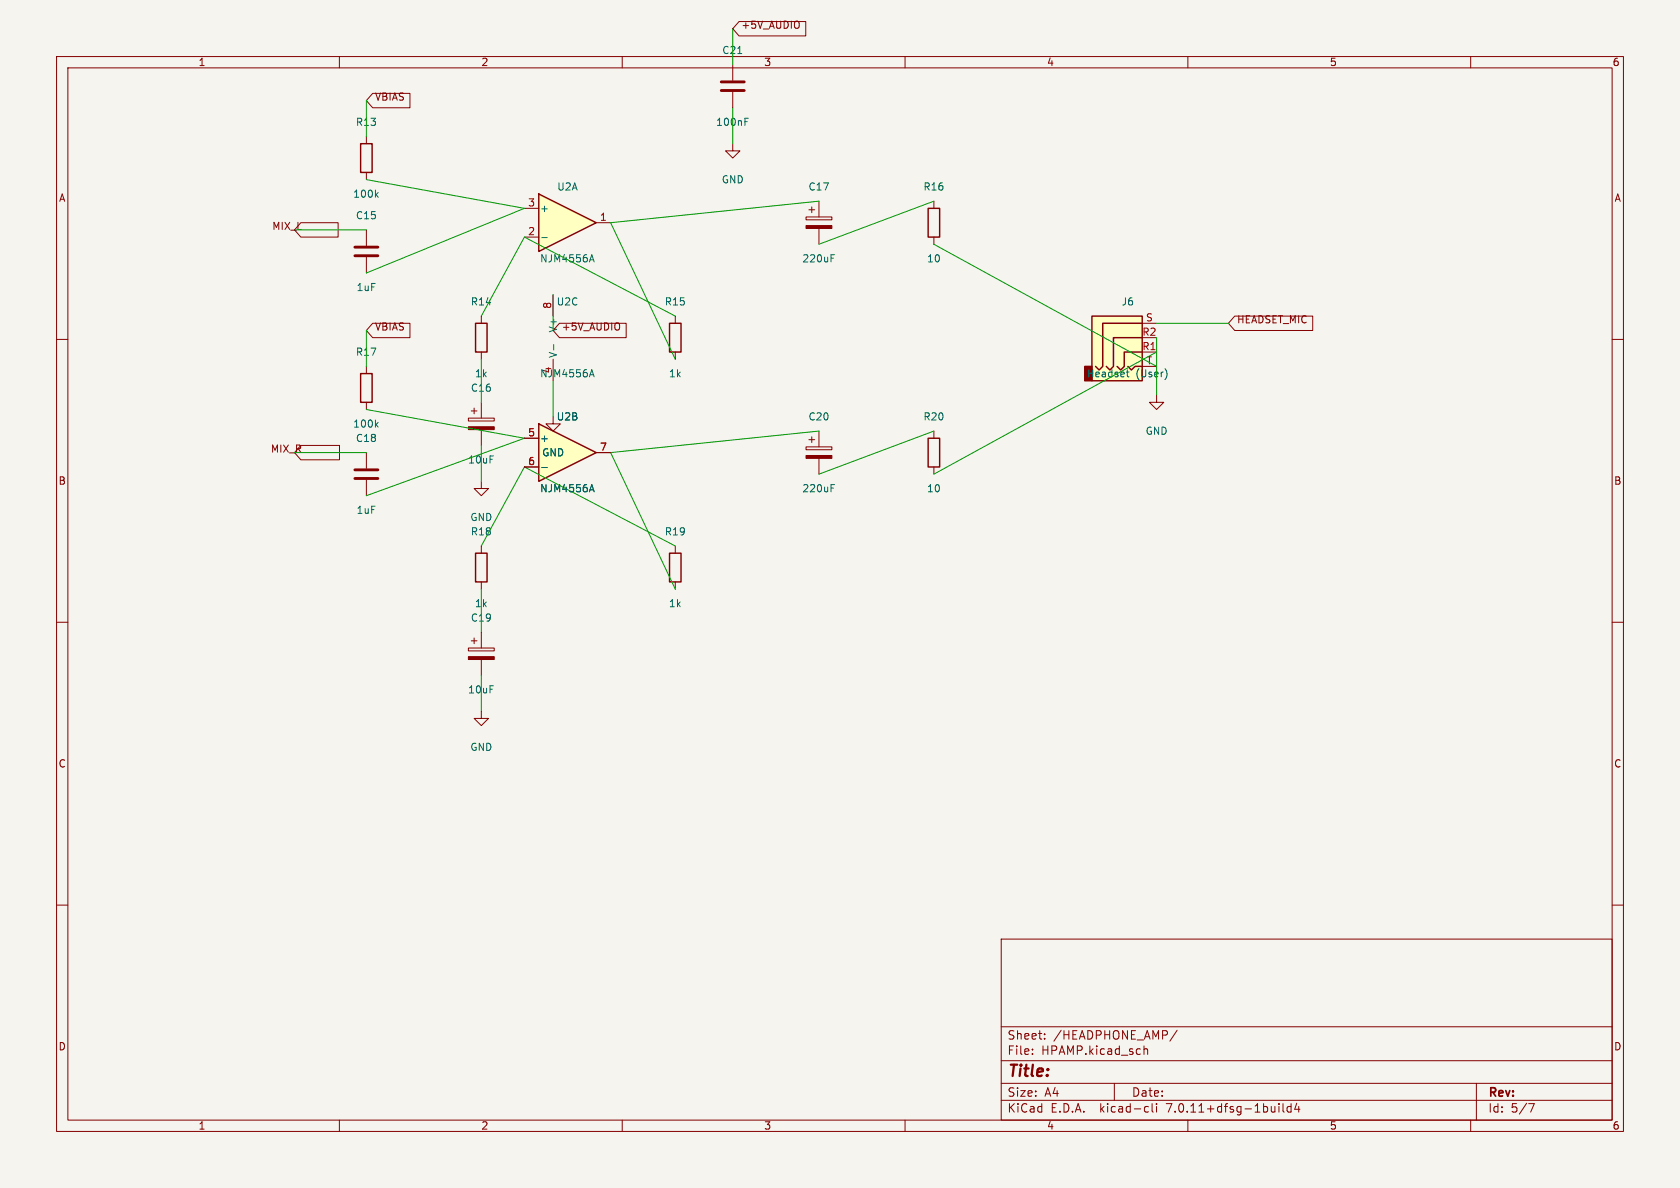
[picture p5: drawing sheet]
(kicad_sch (version 20230121) (generator eeschema)

 (paper "A4")

 (lib_symbols
  (symbol "Amplifier_Operational:LM2904" (pin_names (offset 0.127)) (in_bom yes) (on_board yes)
   (property "Reference" "U" (at 0 5.08 0) (effects (font (size 1.27 1.27)) (justify left)))
   (property "Value" "LM2904" (at 0 -5.08 0) (effects (font (size 1.27 1.27)) (justify left)))
   (property "Footprint" "" (at 0 0 0) (effects (font (size 1.27 1.27)) hide))
   (property "Datasheet" "http://www.ti.com/lit/ds/symlink/lm358.pdf" (at 0 0 0) (effects (font (size 1.27 1.27)) hide))
   (property "ki_locked" "" (at 0 0 0) (effects (font (size 1.27 1.27))))
   (symbol "LM2904_1_1"
    (polyline (pts (xy -5.08 5.08) (xy 5.08 0) (xy -5.08 -5.08) (xy -5.08 5.08)) (stroke (width 0.254) (type default)) (fill (type background)))
    (pin output line (at 7.62 0 180) (length 2.54) (name "~" (effects (font (size 1.27 1.27)))) (number "1" (effects (font (size 1.27 1.27)))))
    (pin input line (at -7.62 -2.54 0) (length 2.54) (name "-" (effects (font (size 1.27 1.27)))) (number "2" (effects (font (size 1.27 1.27)))))
    (pin input line (at -7.62 2.54 0) (length 2.54) (name "+" (effects (font (size 1.27 1.27)))) (number "3" (effects (font (size 1.27 1.27))))))
   (symbol "LM2904_2_1"
    (polyline (pts (xy -5.08 5.08) (xy 5.08 0) (xy -5.08 -5.08) (xy -5.08 5.08)) (stroke (width 0.254) (type default)) (fill (type background)))
    (pin input line (at -7.62 2.54 0) (length 2.54) (name "+" (effects (font (size 1.27 1.27)))) (number "5" (effects (font (size 1.27 1.27)))))
    (pin input line (at -7.62 -2.54 0) (length 2.54) (name "-" (effects (font (size 1.27 1.27)))) (number "6" (effects (font (size 1.27 1.27)))))
    (pin output line (at 7.62 0 180) (length 2.54) (name "~" (effects (font (size 1.27 1.27)))) (number "7" (effects (font (size 1.27 1.27))))))
   (symbol "LM2904_3_1"
    (pin power_in line (at -2.54 -7.62 90) (length 3.81) (name "V-" (effects (font (size 1.27 1.27)))) (number "4" (effects (font (size 1.27 1.27)))))
    (pin power_in line (at -2.54 7.62 270) (length 3.81) (name "V+" (effects (font (size 1.27 1.27)))) (number "8" (effects (font (size 1.27 1.27)))))))
  (symbol "Connector_Audio:AudioJack4" (in_bom yes) (on_board yes)
   (property "Reference" "J" (at 0 8.89 0) (effects (font (size 1.27 1.27))))
   (property "Value" "AudioJack4" (at 0 6.35 0) (effects (font (size 1.27 1.27))))
   (property "Footprint" "" (at 0 0 0) (effects (font (size 1.27 1.27)) hide))
   (property "Datasheet" "~" (at 0 0 0) (effects (font (size 1.27 1.27)) hide))
   (symbol "AudioJack4_0_1"
    (rectangle (start -6.35 -5.08) (end -7.62 -7.62) (stroke (width 0.254) (type default)) (fill (type outline)))
    (polyline (pts (xy 0 -5.08) (xy 0.635 -5.715) (xy 1.27 -5.08) (xy 2.54 -5.08)) (stroke (width 0.254) (type default)) (fill (type none)))
    (polyline (pts (xy -5.715 -5.08) (xy -5.08 -5.715) (xy -4.445 -5.08) (xy -4.445 2.54) (xy 2.54 2.54)) (stroke (width 0.254) (type default)) (fill (type none)))
    (polyline (pts (xy -1.905 -5.08) (xy -1.27 -5.715) (xy -0.635 -5.08) (xy -0.635 -2.54) (xy 2.54 -2.54)) (stroke (width 0.254) (type default)) (fill (type none)))
    (polyline (pts (xy 2.54 0) (xy -2.54 0) (xy -2.54 -5.08) (xy -3.175 -5.715) (xy -3.81 -5.08)) (stroke (width 0.254) (type default)) (fill (type none)))
    (rectangle (start 2.54 3.81) (end -6.35 -7.62) (stroke (width 0.254) (type default)) (fill (type background))))
   (symbol "AudioJack4_1_1"
    (pin passive line (at 5.08 -2.54 180) (length 2.54) (name "~" (effects (font (size 1.27 1.27)))) (number "R1" (effects (font (size 1.27 1.27)))))
    (pin passive line (at 5.08 0 180) (length 2.54) (name "~" (effects (font (size 1.27 1.27)))) (number "R2" (effects (font (size 1.27 1.27)))))
    (pin passive line (at 5.08 2.54 180) (length 2.54) (name "~" (effects (font (size 1.27 1.27)))) (number "S" (effects (font (size 1.27 1.27)))))
    (pin passive line (at 5.08 -5.08 180) (length 2.54) (name "~" (effects (font (size 1.27 1.27)))) (number "T" (effects (font (size 1.27 1.27)))))))
  (symbol "Device:C" (pin_numbers hide) (pin_names (offset 0.254)) (in_bom yes) (on_board yes)
   (property "Reference" "C" (at 0.635 2.54 0) (effects (font (size 1.27 1.27)) (justify left)))
   (property "Value" "C" (at 0.635 -2.54 0) (effects (font (size 1.27 1.27)) (justify left)))
   (property "Footprint" "" (at 0.9652 -3.81 0) (effects (font (size 1.27 1.27)) hide))
   (property "Datasheet" "~" (at 0 0 0) (effects (font (size 1.27 1.27)) hide))
   (symbol "C_0_1"
    (polyline (pts (xy -2.032 -0.762) (xy 2.032 -0.762)) (stroke (width 0.508) (type default)) (fill (type none)))
    (polyline (pts (xy -2.032 0.762) (xy 2.032 0.762)) (stroke (width 0.508) (type default)) (fill (type none))))
   (symbol "C_1_1"
    (pin passive line (at 0 3.81 270) (length 2.794) (name "~" (effects (font (size 1.27 1.27)))) (number "1" (effects (font (size 1.27 1.27)))))
    (pin passive line (at 0 -3.81 90) (length 2.794) (name "~" (effects (font (size 1.27 1.27)))) (number "2" (effects (font (size 1.27 1.27)))))))
  (symbol "Device:C_Polarized" (pin_numbers hide) (pin_names (offset 0.254)) (in_bom yes) (on_board yes)
   (property "Reference" "C" (at 0.635 2.54 0) (effects (font (size 1.27 1.27)) (justify left)))
   (property "Value" "C_Polarized" (at 0.635 -2.54 0) (effects (font (size 1.27 1.27)) (justify left)))
   (property "Footprint" "" (at 0.9652 -3.81 0) (effects (font (size 1.27 1.27)) hide))
   (property "Datasheet" "~" (at 0 0 0) (effects (font (size 1.27 1.27)) hide))
   (symbol "C_Polarized_0_1"
    (rectangle (start -2.286 0.508) (end 2.286 1.016) (stroke (width 0) (type default)) (fill (type none)))
    (polyline (pts (xy -1.778 2.286) (xy -0.762 2.286)) (stroke (width 0) (type default)) (fill (type none)))
    (polyline (pts (xy -1.27 2.794) (xy -1.27 1.778)) (stroke (width 0) (type default)) (fill (type none)))
    (rectangle (start 2.286 -0.508) (end -2.286 -1.016) (stroke (width 0) (type default)) (fill (type outline))))
   (symbol "C_Polarized_1_1"
    (pin passive line (at 0 3.81 270) (length 2.794) (name "~" (effects (font (size 1.27 1.27)))) (number "1" (effects (font (size 1.27 1.27)))))
    (pin passive line (at 0 -3.81 90) (length 2.794) (name "~" (effects (font (size 1.27 1.27)))) (number "2" (effects (font (size 1.27 1.27)))))))
  (symbol "Device:R" (pin_numbers hide) (pin_names (offset 0)) (in_bom yes) (on_board yes)
   (property "Reference" "R" (at 2.032 0 90) (effects (font (size 1.27 1.27))))
   (property "Value" "R" (at 0 0 90) (effects (font (size 1.27 1.27))))
   (property "Footprint" "" (at -1.778 0 90) (effects (font (size 1.27 1.27)) hide))
   (property "Datasheet" "~" (at 0 0 0) (effects (font (size 1.27 1.27)) hide))
   (symbol "R_0_1"
    (rectangle (start -1.016 -2.54) (end 1.016 2.54) (stroke (width 0.254) (type default)) (fill (type none))))
   (symbol "R_1_1"
    (pin passive line (at 0 3.81 270) (length 1.27) (name "~" (effects (font (size 1.27 1.27)))) (number "1" (effects (font (size 1.27 1.27)))))
    (pin passive line (at 0 -3.81 90) (length 1.27) (name "~" (effects (font (size 1.27 1.27)))) (number "2" (effects (font (size 1.27 1.27)))))))
  (symbol "power:GND" (power) (pin_names (offset 0)) (in_bom yes) (on_board yes)
   (property "Reference" "#PWR" (at 0 -6.35 0) (effects (font (size 1.27 1.27)) hide))
   (property "Value" "GND" (at 0 -3.81 0) (effects (font (size 1.27 1.27))))
   (property "Footprint" "" (at 0 0 0) (effects (font (size 1.27 1.27)) hide))
   (property "Datasheet" "" (at 0 0 0) (effects (font (size 1.27 1.27)) hide))
   (symbol "GND_0_1"
    (polyline (pts (xy 0 0) (xy 0 -1.27) (xy 1.27 -1.27) (xy 0 -2.54) (xy -1.27 -1.27) (xy 0 -1.27)) (stroke (width 0) (type default)) (fill (type none))))
   (symbol "GND_1_1"
    (pin power_in line (at 0 0 270) (length 0) hide (name "GND" (effects (font (size 1.27 1.27)))) (number "1" (effects (font (size 1.27 1.27))))))))


 (wire (pts (xy 204.47 57.15) (xy 217.17 57.15)) (stroke (width 0) (type default)))
 (wire (pts (xy 165.1 83.82) (xy 204.47 62.23)) (stroke (width 0) (type default)))
 (wire (pts (xy 119.38 104.14) (xy 107.95 80.01)) (stroke (width 0) (type default)))
 (wire (pts (xy 85.09 78.74) (xy 85.09 85.09)) (stroke (width 0) (type default)))
 (wire (pts (xy 129.54 11.43) (xy 129.54 5.08)) (stroke (width 0) (type default)))
 (wire (pts (xy 129.54 19.05) (xy 129.54 25.4)) (stroke (width 0) (type default)))
 (wire (pts (xy 165.1 76.2) (xy 144.78 83.82)) (stroke (width 0) (type default)))
 (wire (pts (xy 85.09 63.5) (xy 85.09 71.12)) (stroke (width 0) (type default)))
 (wire (pts (xy 64.77 48.26) (xy 92.71 36.83)) (stroke (width 0) (type default)))
 (wire (pts (xy 97.79 67.31) (xy 97.79 73.66)) (stroke (width 0) (type default)))
 (wire (pts (xy 165.1 43.18) (xy 204.47 64.77)) (stroke (width 0) (type default)))
 (wire (pts (xy 64.77 40.64) (xy 52.07 40.64)) (stroke (width 0) (type default)))
 (wire (pts (xy 85.09 96.52) (xy 92.71 82.55)) (stroke (width 0) (type default)))
 (wire (pts (xy 144.78 76.2) (xy 107.95 80.01)) (stroke (width 0) (type default)))
 (wire (pts (xy 64.77 87.63) (xy 92.71 77.47)) (stroke (width 0) (type default)))
 (wire (pts (xy 64.77 24.13) (xy 64.77 17.78)) (stroke (width 0) (type default)))
 (wire (pts (xy 165.1 35.56) (xy 144.78 43.18)) (stroke (width 0) (type default)))
 (wire (pts (xy 64.77 72.39) (xy 92.71 77.47)) (stroke (width 0) (type default)))
 (wire (pts (xy 204.47 59.69) (xy 204.47 69.85)) (stroke (width 0) (type default)))
 (wire (pts (xy 144.78 35.56) (xy 107.95 39.37)) (stroke (width 0) (type default)))
 (wire (pts (xy 97.79 52.07) (xy 97.79 58.42)) (stroke (width 0) (type default)))
 (wire (pts (xy 119.38 96.52) (xy 92.71 82.55)) (stroke (width 0) (type default)))
 (wire (pts (xy 64.77 80.01) (xy 52.07 80.01)) (stroke (width 0) (type default)))
 (wire (pts (xy 64.77 31.75) (xy 92.71 36.83)) (stroke (width 0) (type default)))
 (wire (pts (xy 119.38 63.5) (xy 107.95 39.37)) (stroke (width 0) (type default)))
 (wire (pts (xy 85.09 104.14) (xy 85.09 111.76)) (stroke (width 0) (type default)))
 (wire (pts (xy 85.09 55.88) (xy 92.71 41.91)) (stroke (width 0) (type default)))
 (wire (pts (xy 64.77 64.77) (xy 64.77 58.42)) (stroke (width 0) (type default)))
 (wire (pts (xy 85.09 119.38) (xy 85.09 125.73)) (stroke (width 0) (type default)))
 (wire (pts (xy 119.38 55.88) (xy 92.71 41.91)) (stroke (width 0) (type default)))

 (global_label "VBIAS" (shape input) (at 64.77 58.42 0) (effects (font (size 1.27 1.27)) (justify left bottom))
  (property "Intersheetrefs" "${INTERSHEET_REFS}" (at 64.77 58.42 0) (effects (font (size 1.27 1.27)) hide)))
 (global_label "MIX_R" (shape input) (at 52.07 80.01 0) (effects (font (size 1.27 1.27)) (justify right bottom))
  (property "Intersheetrefs" "${INTERSHEET_REFS}" (at 52.07 80.01 0) (effects (font (size 1.27 1.27)) hide)))
 (global_label "+5V_AUDIO" (shape input) (at 129.54 5.08 0) (effects (font (size 1.27 1.27)) (justify left bottom))
  (property "Intersheetrefs" "${INTERSHEET_REFS}" (at 129.54 5.08 0) (effects (font (size 1.27 1.27)) hide)))
 (global_label "VBIAS" (shape input) (at 64.77 17.78 0) (effects (font (size 1.27 1.27)) (justify left bottom))
  (property "Intersheetrefs" "${INTERSHEET_REFS}" (at 64.77 17.78 0) (effects (font (size 1.27 1.27)) hide)))
 (global_label "HEADSET_MIC" (shape input) (at 217.17 57.15 0) (effects (font (size 1.27 1.27)) (justify left bottom))
  (property "Intersheetrefs" "${INTERSHEET_REFS}" (at 217.17 57.15 0) (effects (font (size 1.27 1.27)) hide)))
 (global_label "+5V_AUDIO" (shape input) (at 97.79 58.42 0) (effects (font (size 1.27 1.27)) (justify left bottom))
  (property "Intersheetrefs" "${INTERSHEET_REFS}" (at 97.79 58.42 0) (effects (font (size 1.27 1.27)) hide)))
 (global_label "MIX_L" (shape input) (at 52.07 40.64 0) (effects (font (size 1.27 1.27)) (justify right bottom))
  (property "Intersheetrefs" "${INTERSHEET_REFS}" (at 52.07 40.64 0) (effects (font (size 1.27 1.27)) hide)))

 (symbol (lib_id "power:GND") (at 85.09 125.73 0) (unit 1) (in_bom yes) (on_board yes) (dnp no)
  (property "Reference" "#PWR014" (at 85.09 119.38 0) (effects (font (size 1.27 1.27)) hide))
  (property "Value" "GND" (at 85.09 132.08 0) (effects (font (size 1.27 1.27))))
  (property "Footprint" "" (at 85.09 125.73 0) (effects (font (size 1.27 1.27)) hide))
  (property "Datasheet" "" (at 85.09 125.73 0) (effects (font (size 1.27 1.27)) hide)) (pin "1"))

 (symbol (lib_id "Device:R") (at 119.38 59.69 0) (unit 1) (in_bom yes) (on_board yes) (dnp no)
  (property "Reference" "R15" (at 119.38 53.34 0) (effects (font (size 1.27 1.27))))
  (property "Value" "1k" (at 119.38 66.04 0) (effects (font (size 1.27 1.27))))
  (property "Footprint" "Resistor_THT:R_Axial_DIN0207_L6.3mm_D2.5mm_P10.16mm_Horizontal" (at 119.38 59.69 0) (effects (font (size 1.27 1.27)) hide))
  (property "Datasheet" "" (at 119.38 59.69 0) (effects (font (size 1.27 1.27)) hide)) (pin "1") (pin "2"))

 (symbol (lib_id "power:GND") (at 204.47 69.85 0) (unit 1) (in_bom yes) (on_board yes) (dnp no)
  (property "Reference" "#PWR017" (at 204.47 63.5 0) (effects (font (size 1.27 1.27)) hide))
  (property "Value" "GND" (at 204.47 76.2 0) (effects (font (size 1.27 1.27))))
  (property "Footprint" "" (at 204.47 69.85 0) (effects (font (size 1.27 1.27)) hide))
  (property "Datasheet" "" (at 204.47 69.85 0) (effects (font (size 1.27 1.27)) hide)) (pin "1"))

 (symbol (lib_id "Amplifier_Operational:LM2904") (at 100.33 39.37 0) (unit 1) (in_bom yes) (on_board yes) (dnp no)
  (property "Reference" "U2" (at 100.33 33.02 0) (effects (font (size 1.27 1.27))))
  (property "Value" "NJM4556A" (at 100.33 45.72 0) (effects (font (size 1.27 1.27))))
  (property "Footprint" "Package_DIP:DIP-8_W7.62mm" (at 100.33 39.37 0) (effects (font (size 1.27 1.27)) hide))
  (property "Datasheet" "" (at 100.33 39.37 0) (effects (font (size 1.27 1.27)) hide)) (pin "1") (pin "2") (pin "3") (pin "5") (pin "6") (pin "7") (pin "4") (pin "8"))

 (symbol (lib_id "Device:C_Polarized") (at 85.09 74.93 0) (unit 1) (in_bom yes) (on_board yes) (dnp no)
  (property "Reference" "C16" (at 85.09 68.58 0) (effects (font (size 1.27 1.27))))
  (property "Value" "10uF" (at 85.09 81.28 0) (effects (font (size 1.27 1.27))))
  (property "Footprint" "Capacitor_THT:CP_Radial_D5.0mm_P2.00mm" (at 85.09 74.93 0) (effects (font (size 1.27 1.27)) hide))
  (property "Datasheet" "" (at 85.09 74.93 0) (effects (font (size 1.27 1.27)) hide)) (pin "1") (pin "2"))

 (symbol (lib_id "Device:R") (at 85.09 100.33 0) (unit 1) (in_bom yes) (on_board yes) (dnp no)
  (property "Reference" "R18" (at 85.09 93.98 0) (effects (font (size 1.27 1.27))))
  (property "Value" "1k" (at 85.09 106.68 0) (effects (font (size 1.27 1.27))))
  (property "Footprint" "Resistor_THT:R_Axial_DIN0207_L6.3mm_D2.5mm_P10.16mm_Horizontal" (at 85.09 100.33 0) (effects (font (size 1.27 1.27)) hide))
  (property "Datasheet" "" (at 85.09 100.33 0) (effects (font (size 1.27 1.27)) hide)) (pin "1") (pin "2"))

 (symbol (lib_id "Device:R") (at 165.1 80.01 0) (unit 1) (in_bom yes) (on_board yes) (dnp no)
  (property "Reference" "R20" (at 165.1 73.66 0) (effects (font (size 1.27 1.27))))
  (property "Value" "10" (at 165.1 86.36 0) (effects (font (size 1.27 1.27))))
  (property "Footprint" "Resistor_THT:R_Axial_DIN0207_L6.3mm_D2.5mm_P10.16mm_Horizontal" (at 165.1 80.01 0) (effects (font (size 1.27 1.27)) hide))
  (property "Datasheet" "" (at 165.1 80.01 0) (effects (font (size 1.27 1.27)) hide)) (pin "1") (pin "2"))

 (symbol (lib_id "Amplifier_Operational:LM2904") (at 100.33 59.69 0) (unit 3) (in_bom yes) (on_board yes) (dnp no)
  (property "Reference" "U2" (at 100.33 53.34 0) (effects (font (size 1.27 1.27))))
  (property "Value" "NJM4556A" (at 100.33 66.04 0) (effects (font (size 1.27 1.27))))
  (property "Footprint" "Package_DIP:DIP-8_W7.62mm" (at 100.33 59.69 0) (effects (font (size 1.27 1.27)) hide))
  (property "Datasheet" "" (at 100.33 59.69 0) (effects (font (size 1.27 1.27)) hide)) (pin "1") (pin "2") (pin "3") (pin "5") (pin "6") (pin "7") (pin "4") (pin "8"))

 (symbol (lib_id "Device:R") (at 85.09 59.69 0) (unit 1) (in_bom yes) (on_board yes) (dnp no)
  (property "Reference" "R14" (at 85.09 53.34 0) (effects (font (size 1.27 1.27))))
  (property "Value" "1k" (at 85.09 66.04 0) (effects (font (size 1.27 1.27))))
  (property "Footprint" "Resistor_THT:R_Axial_DIN0207_L6.3mm_D2.5mm_P10.16mm_Horizontal" (at 85.09 59.69 0) (effects (font (size 1.27 1.27)) hide))
  (property "Datasheet" "" (at 85.09 59.69 0) (effects (font (size 1.27 1.27)) hide)) (pin "1") (pin "2"))

 (symbol (lib_id "Device:C_Polarized") (at 144.78 39.37 0) (unit 1) (in_bom yes) (on_board yes) (dnp no)
  (property "Reference" "C17" (at 144.78 33.02 0) (effects (font (size 1.27 1.27))))
  (property "Value" "220uF" (at 144.78 45.72 0) (effects (font (size 1.27 1.27))))
  (property "Footprint" "Capacitor_THT:CP_Radial_D8.0mm_P3.50mm" (at 144.78 39.37 0) (effects (font (size 1.27 1.27)) hide))
  (property "Datasheet" "" (at 144.78 39.37 0) (effects (font (size 1.27 1.27)) hide)) (pin "1") (pin "2"))

 (symbol (lib_id "Amplifier_Operational:LM2904") (at 100.33 80.01 0) (unit 2) (in_bom yes) (on_board yes) (dnp no)
  (property "Reference" "U2" (at 100.33 73.66 0) (effects (font (size 1.27 1.27))))
  (property "Value" "NJM4556A" (at 100.33 86.36 0) (effects (font (size 1.27 1.27))))
  (property "Footprint" "Package_DIP:DIP-8_W7.62mm" (at 100.33 80.01 0) (effects (font (size 1.27 1.27)) hide))
  (property "Datasheet" "" (at 100.33 80.01 0) (effects (font (size 1.27 1.27)) hide)) (pin "1") (pin "2") (pin "3") (pin "5") (pin "6") (pin "7") (pin "4") (pin "8"))

 (symbol (lib_id "Device:C") (at 64.77 44.45 0) (unit 1) (in_bom yes) (on_board yes) (dnp no)
  (property "Reference" "C15" (at 64.77 38.1 0) (effects (font (size 1.27 1.27))))
  (property "Value" "1uF" (at 64.77 50.8 0) (effects (font (size 1.27 1.27))))
  (property "Footprint" "Capacitor_THT:C_Disc_D5.0mm_W2.5mm_P2.50mm" (at 64.77 44.45 0) (effects (font (size 1.27 1.27)) hide))
  (property "Datasheet" "" (at 64.77 44.45 0) (effects (font (size 1.27 1.27)) hide)) (pin "1") (pin "2"))

 (symbol (lib_id "Device:C_Polarized") (at 144.78 80.01 0) (unit 1) (in_bom yes) (on_board yes) (dnp no)
  (property "Reference" "C20" (at 144.78 73.66 0) (effects (font (size 1.27 1.27))))
  (property "Value" "220uF" (at 144.78 86.36 0) (effects (font (size 1.27 1.27))))
  (property "Footprint" "Capacitor_THT:CP_Radial_D8.0mm_P3.50mm" (at 144.78 80.01 0) (effects (font (size 1.27 1.27)) hide))
  (property "Datasheet" "" (at 144.78 80.01 0) (effects (font (size 1.27 1.27)) hide)) (pin "1") (pin "2"))

 (symbol (lib_id "power:GND") (at 129.54 25.4 0) (unit 1) (in_bom yes) (on_board yes) (dnp no)
  (property "Reference" "#PWR016" (at 129.54 19.05 0) (effects (font (size 1.27 1.27)) hide))
  (property "Value" "GND" (at 129.54 31.75 0) (effects (font (size 1.27 1.27))))
  (property "Footprint" "" (at 129.54 25.4 0) (effects (font (size 1.27 1.27)) hide))
  (property "Datasheet" "" (at 129.54 25.4 0) (effects (font (size 1.27 1.27)) hide)) (pin "1"))

 (symbol (lib_id "Device:R") (at 64.77 68.58 0) (unit 1) (in_bom yes) (on_board yes) (dnp no)
  (property "Reference" "R17" (at 64.77 62.23 0) (effects (font (size 1.27 1.27))))
  (property "Value" "100k" (at 64.77 74.93 0) (effects (font (size 1.27 1.27))))
  (property "Footprint" "Resistor_THT:R_Axial_DIN0207_L6.3mm_D2.5mm_P10.16mm_Horizontal" (at 64.77 68.58 0) (effects (font (size 1.27 1.27)) hide))
  (property "Datasheet" "" (at 64.77 68.58 0) (effects (font (size 1.27 1.27)) hide)) (pin "1") (pin "2"))

 (symbol (lib_id "Device:R") (at 119.38 100.33 0) (unit 1) (in_bom yes) (on_board yes) (dnp no)
  (property "Reference" "R19" (at 119.38 93.98 0) (effects (font (size 1.27 1.27))))
  (property "Value" "1k" (at 119.38 106.68 0) (effects (font (size 1.27 1.27))))
  (property "Footprint" "Resistor_THT:R_Axial_DIN0207_L6.3mm_D2.5mm_P10.16mm_Horizontal" (at 119.38 100.33 0) (effects (font (size 1.27 1.27)) hide))
  (property "Datasheet" "" (at 119.38 100.33 0) (effects (font (size 1.27 1.27)) hide)) (pin "1") (pin "2"))

 (symbol (lib_id "Device:R") (at 64.77 27.94 0) (unit 1) (in_bom yes) (on_board yes) (dnp no)
  (property "Reference" "R13" (at 64.77 21.59 0) (effects (font (size 1.27 1.27))))
  (property "Value" "100k" (at 64.77 34.29 0) (effects (font (size 1.27 1.27))))
  (property "Footprint" "Resistor_THT:R_Axial_DIN0207_L6.3mm_D2.5mm_P10.16mm_Horizontal" (at 64.77 27.94 0) (effects (font (size 1.27 1.27)) hide))
  (property "Datasheet" "" (at 64.77 27.94 0) (effects (font (size 1.27 1.27)) hide)) (pin "1") (pin "2"))

 (symbol (lib_id "Device:C") (at 64.77 83.82 0) (unit 1) (in_bom yes) (on_board yes) (dnp no)
  (property "Reference" "C18" (at 64.77 77.47 0) (effects (font (size 1.27 1.27))))
  (property "Value" "1uF" (at 64.77 90.17 0) (effects (font (size 1.27 1.27))))
  (property "Footprint" "Capacitor_THT:C_Disc_D5.0mm_W2.5mm_P2.50mm" (at 64.77 83.82 0) (effects (font (size 1.27 1.27)) hide))
  (property "Datasheet" "" (at 64.77 83.82 0) (effects (font (size 1.27 1.27)) hide)) (pin "1") (pin "2"))

 (symbol (lib_id "power:GND") (at 97.79 73.66 0) (unit 1) (in_bom yes) (on_board yes) (dnp no)
  (property "Reference" "#PWR015" (at 97.79 67.31 0) (effects (font (size 1.27 1.27)) hide))
  (property "Value" "GND" (at 97.79 80.01 0) (effects (font (size 1.27 1.27))))
  (property "Footprint" "" (at 97.79 73.66 0) (effects (font (size 1.27 1.27)) hide))
  (property "Datasheet" "" (at 97.79 73.66 0) (effects (font (size 1.27 1.27)) hide)) (pin "1"))

 (symbol (lib_id "Connector_Audio:AudioJack4") (at 199.39 59.69 0) (unit 1) (in_bom yes) (on_board yes) (dnp no)
  (property "Reference" "J6" (at 199.39 53.34 0) (effects (font (size 1.27 1.27))))
  (property "Value" "Headset (User)" (at 199.39 66.04 0) (effects (font (size 1.27 1.27))))
  (property "Footprint" "MeetingHub-4:Jack_3.5mm_PJ-3200B-4A_Horizontal" (at 199.39 59.69 0) (effects (font (size 1.27 1.27)) hide))
  (property "Datasheet" "" (at 199.39 59.69 0) (effects (font (size 1.27 1.27)) hide)) (pin "T") (pin "R1") (pin "R2") (pin "S"))

 (symbol (lib_id "Device:C") (at 129.54 15.24 0) (unit 1) (in_bom yes) (on_board yes) (dnp no)
  (property "Reference" "C21" (at 129.54 8.89 0) (effects (font (size 1.27 1.27))))
  (property "Value" "100nF" (at 129.54 21.59 0) (effects (font (size 1.27 1.27))))
  (property "Footprint" "Capacitor_THT:C_Disc_D5.0mm_W2.5mm_P5.00mm" (at 129.54 15.24 0) (effects (font (size 1.27 1.27)) hide))
  (property "Datasheet" "" (at 129.54 15.24 0) (effects (font (size 1.27 1.27)) hide)) (pin "1") (pin "2"))

 (symbol (lib_id "Device:R") (at 165.1 39.37 0) (unit 1) (in_bom yes) (on_board yes) (dnp no)
  (property "Reference" "R16" (at 165.1 33.02 0) (effects (font (size 1.27 1.27))))
  (property "Value" "10" (at 165.1 45.72 0) (effects (font (size 1.27 1.27))))
  (property "Footprint" "Resistor_THT:R_Axial_DIN0207_L6.3mm_D2.5mm_P10.16mm_Horizontal" (at 165.1 39.37 0) (effects (font (size 1.27 1.27)) hide))
  (property "Datasheet" "" (at 165.1 39.37 0) (effects (font (size 1.27 1.27)) hide)) (pin "1") (pin "2"))

 (symbol (lib_id "power:GND") (at 85.09 85.09 0) (unit 1) (in_bom yes) (on_board yes) (dnp no)
  (property "Reference" "#PWR013" (at 85.09 78.74 0) (effects (font (size 1.27 1.27)) hide))
  (property "Value" "GND" (at 85.09 91.44 0) (effects (font (size 1.27 1.27))))
  (property "Footprint" "" (at 85.09 85.09 0) (effects (font (size 1.27 1.27)) hide))
  (property "Datasheet" "" (at 85.09 85.09 0) (effects (font (size 1.27 1.27)) hide)) (pin "1"))

 (symbol (lib_id "Device:C_Polarized") (at 85.09 115.57 0) (unit 1) (in_bom yes) (on_board yes) (dnp no)
  (property "Reference" "C19" (at 85.09 109.22 0) (effects (font (size 1.27 1.27))))
  (property "Value" "10uF" (at 85.09 121.92 0) (effects (font (size 1.27 1.27))))
  (property "Footprint" "Capacitor_THT:CP_Radial_D5.0mm_P2.00mm" (at 85.09 115.57 0) (effects (font (size 1.27 1.27)) hide))
  (property "Datasheet" "" (at 85.09 115.57 0) (effects (font (size 1.27 1.27)) hide)) (pin "1") (pin "2")))
